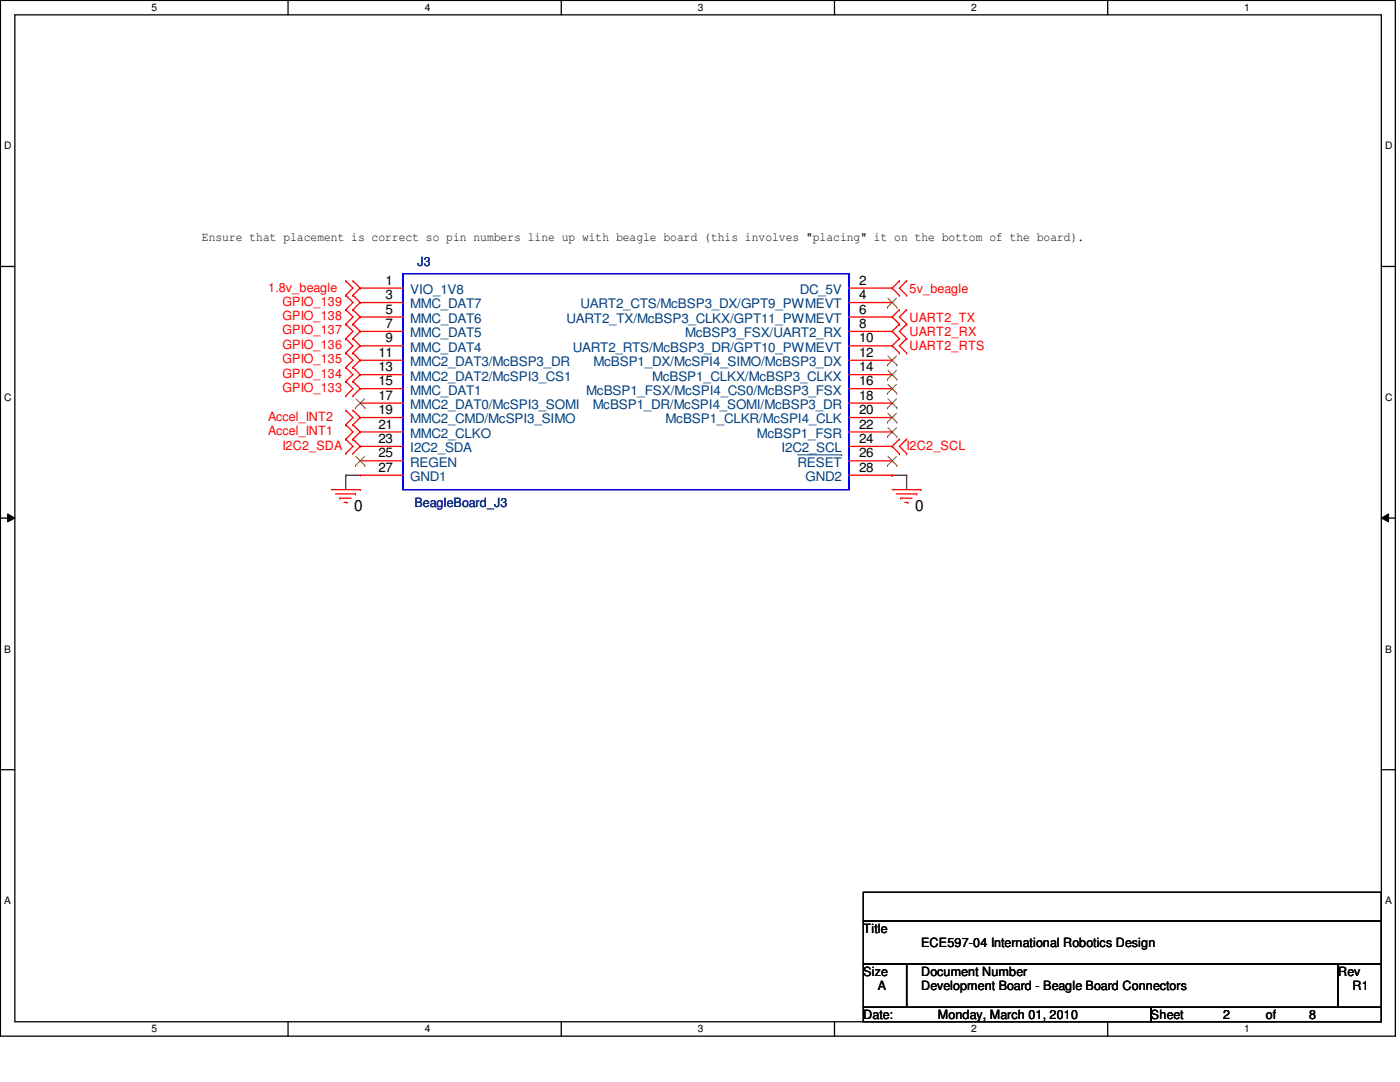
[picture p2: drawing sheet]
<svg xmlns="http://www.w3.org/2000/svg" width="279mm" height="216mm" viewBox="0 0 279 216" stroke-linecap="round" stroke-linejoin="round" font-family="sans-serif">
<path d="M.1 .1h278.4v206.7h-278.4zM3 3h272.7v200.9h-272.7z" fill="none" stroke="#000" stroke-width=".25"/>
<g fill="#fff">
<path d="M30.2 .4h1.1v2.3h-1.1z"/>
<path d="M30.2 204.2h1.1v2.3h-1.1z"/>
</g>
<path d="M57.5 .1v2.9M57.5 203.9v2.9" fill="none" stroke="#000" stroke-width=".25"/>
<g fill="#fff">
<path d="M84.8 .4h1.1v2.3h-1.1z"/>
<path d="M84.8 204.2h1.1v2.3h-1.1z"/>
</g>
<path d="M112 .1v2.9M112 203.9v2.9" fill="none" stroke="#000" stroke-width=".25"/>
<g fill="#fff">
<path d="M139.3 .4h1.1v2.3h-1.1z"/>
<path d="M139.3 204.2h1.1v2.3h-1.1z"/>
</g>
<path d="M166.5 .1v2.9M166.5 203.9v2.9" fill="none" stroke="#000" stroke-width=".25"/>
<g fill="#fff">
<path d="M193.8 .4h1.1v2.3h-1.1z"/>
<path d="M193.8 204.2h1.1v2.3h-1.1z"/>
</g>
<path d="M221.1 .1v2.9M221.1 203.9v2.9" fill="none" stroke="#000" stroke-width=".25"/>
<g fill="#fff">
<path d="M248.3 .4h1.1v2.3h-1.1z"/>
<path d="M248.3 204.2h1.1v2.3h-1.1z"/>
<path d="M.8 28h1.5v2.3h-1.5z"/>
<path d="M276.4 28h1.5v2.3h-1.5z"/>
<path d="M.8 78.2h1.5v2.3h-1.5z"/>
<path d="M276.4 78.2h1.5v2.3h-1.5z"/>
</g>
<path d="M.1 53.2h2.9M275.7 53.2h2.9" fill="none" stroke="#000" stroke-width=".25"/>
<g fill="#fff">
<path d="M.8 128.4h1.4v2.3h-1.4z"/>
<path d="M276.4 128.4h1.4v2.3h-1.4z"/>
</g>
<path d="M.1 103.4h2.9M275.7 103.4h2.9" fill="none" stroke="#000" stroke-width=".25"/>
<path d="M1.5 102.5l1.5 .9-1.5 .7zM275.7 103.4l1.4-.9v1.6z" fill="#000"/>
<path d="M1.5 102.5l1.5 .9-1.5 .7zM275.7 103.4l1.4-.9v1.6z" fill="none" stroke="#000" stroke-width=".2"/>
<g fill="#fff">
<path d="M.8 178.6h1.3v2.3h-1.3z"/>
<path d="M276.4 178.6h1.3v2.3h-1.3z"/>
</g>
<path d="M.1 153.6h2.9M275.7 153.6h2.9M172.3 178.1h103.4v5.7h-103.4zM172.3 183.8h103.4v8.6h-103.4zM172.3 192.4h8.6v8.6h-8.6zM180.9 192.4h86.1v8.6h-86.1zM267 192.4h8.7v8.6h-8.7zM172.3 201h57.4v2.9h-57.4zM229.7 201h46v2.9h-46z" fill="none" stroke="#000" stroke-width=".25"/>
<path d="M69 94.8h.1M69 94.8h2.9M69 94.8v2.9M178.1 94.8h.1M178.1 94.8h2.8M180.9 94.8h.1M180.9 94.8v2.9" fill="none" stroke="#800040" stroke-width=".25"/>
<g fill="none" stroke="#f00" stroke-width=".25">
<path d="M69 56h.1M69 58.9h.1M69 56l1.4 1.5-1.4 1.4M69 58.9l1.4 1.5-1.4 1.4M70.4 58.9h.1M70.4 56h.1M70.4 56l1.5 1.5M70.4 58.9l1.5 1.5M71.9 57.5h.1M71.9 57.5l-1.5 1.4M71.9 57.5h8.5M169.4 57.5h8.7"/>
<path d="M178.1 57.5h.1M178.1 57.5l1.4 1.4M179.5 56h.1M179.5 58.9h.1M179.5 56l-1.4 1.5M180.9 58.9h.1M180.9 56h.1M180.9 56l-1.4 1.5 1.4 1.4M69 61.8h.1M69 64.7h.1M69 67.6h.1M69 70.4h.1"/>
<path d="M69 73.3h.1M69 76.1h.1M69 79h.1M69 61.8l1.4 1.4-1.4 1.5M69 64.7l1.4 1.4-1.4 1.5M69 67.6l1.4 1.4-1.4 1.4M69 70.4l1.4 1.5-1.4 1.4M69 73.3l1.4 1.5-1.4 1.3M69 76.1l1.4 1.5-1.4 1.4M70.4 64.7h.1M70.4 61.8h.1M70.4 67.6h.1"/>
<path d="M70.4 70.4h.1M70.4 73.3h.1M70.4 76.1h.1M70.4 79h.1M70.4 61.8l1.5 1.4M70.4 64.7l1.5 1.4M70.4 67.6l1.5 1.4M70.4 70.4l1.5 1.5M70.4 73.3l1.5 1.5M70.4 76.1l1.5 1.5M71.9 60.4h.1M71.9 63.2h.1"/>
<path d="M71.9 66.1h.1M71.9 69h.1M71.9 71.9h.1M71.9 74.8h.1M71.9 77.6h.1M71.9 63.2l-1.5 1.5M71.9 60.4l-1.5 1.4M71.9 66.1l-1.5 1.5M71.9 69l-1.5 1.4M71.9 71.9l-1.5 1.4M71.9 74.8l-1.5 1.3M71.9 77.6l-1.5 1.4"/>
<path d="M71.9 60.4h8.5M71.9 63.2h8.5M71.9 66.1h8.5M71.9 69h8.5M71.9 71.9h8.5M71.9 74.8h8.5M71.9 77.6h8.5M169.4 60.4h8.7M169.4 63.2h8.7M169.4 66.1h8.7M169.4 69h8.7M169.4 71.9h8.7"/>
<path d="M169.4 74.8h8.7M169.4 77.6h8.7M178.1 60.4h.1M178.1 63.2h.1M178.1 66.1h.1M178.1 69h.1M178.1 71.9h.1M178.1 74.8h.1M178.1 77.6h.1M178.1 66.1l1.4 1.5M178.1 63.2l1.4 1.5M178.1 69l1.4 1.4"/>
<path d="M179.5 64.7h.1M179.5 67.6h.1M179.5 61.8h.1M179.5 70.4h.1M179.5 64.7l-1.4 1.4M179.5 61.8l-1.4 1.4M179.5 67.6l-1.4 1.4M180.9 67.6h.1M180.9 64.7h.1M180.9 61.8h.1M180.9 70.4h.1M180.9 64.7l-1.4 1.4 1.4 1.5"/>
<path d="M180.9 61.8l-1.4 1.4 1.4 1.5M180.9 67.6l-1.4 1.4 1.4 1.4M66.1 97.7h5.8M67 98.6h4M67.8 99.4h.1M67.8 99.4h2.3M69 87.6h.1M69 90.5h.1M69 84.8h.1M69 81.9h.1M69 87.6l1.4 1.5-1.4 1.4M69 84.8l1.4 1.4-1.4 1.4"/>
<path d="M69 81.9l1.4 1.4-1.4 1.5M70.4 90.5h.1M70.4 87.6h.1M70.4 84.8h.1M70.4 81.9h.1M70.4 87.6l1.5 1.5M70.4 84.8l1.5 1.4M70.4 81.9l1.5 1.4M71 98.6h.1M71.9 97.7h.1M71.9 80.4h.1M71.9 83.3h.1"/>
<path d="M71.9 86.2h.1M71.9 89.1h.1M71.9 91.9h.1M71.9 94.8h.1M71.9 89.1l-1.5 1.4M71.9 86.2l-1.5 1.4M71.9 83.3l-1.5 1.5M71.9 80.4h8.5M71.9 83.3h8.5M71.9 86.2h8.5M71.9 89.1h8.5M71.9 91.9h8.5"/>
<path d="M71.9 94.8h8.5M169.4 80.4h8.7M169.4 83.3h8.7M169.4 86.2h8.7M169.4 89.1h8.7M169.4 91.9h8.7M169.4 94.8h8.7M178.1 80.4h.1M178.1 83.3h.1M178.1 86.2h.1M178.1 89.1h.1M178.1 91.9h.1"/>
<path d="M178.1 94.8h.1M178.1 97.7h5.7M178.1 89.1l1.4 1.4M178.9 98.6h4.1M179.5 87.6h.1M179.5 90.5h.1M179.5 87.6l-1.4 1.5M179.7 99.4h.1M179.7 99.4h2.3M180.9 90.5h.1M180.9 87.6h.1M180.9 87.6l-1.4 1.5 1.4 1.4"/>
<path d="M183 98.6h.1M183.8 97.7h.1M68.7 100.2h.6M69.3 100.2h.1M180.6 100.2h.6M181.2 100.2h.1"/>
</g>
<path d="M80.4 54.6h89v43.1h-89z" fill="none" stroke="#00f" stroke-width=".25"/>
<g fill="none" stroke="#804000" stroke-width=".2">
<path d="M177.2 59.5l1.8 1.8M178.9 59.5l-1.8 1.8M71 79.6l1.8 1.8M72.7 79.6l-1.7 1.8M177.1 61.3h.1M177.1 72.8h.1M177.1 75.7h.1M177.1 78.5h.1M177.2 71l1.8 1.8M177.2 73.9l1.8 1.8M177.2 76.7l1.8 1.8M177.2 79.6l1.8 1.8"/>
<path d="M178.9 71l-1.8 1.8M178.9 73.9l-1.8 1.8M178.9 76.7l-1.8 1.8M178.9 79.6l-1.8 1.8M179 61.3h.1M179 72.8h.1M179 75.7h.1M179 78.5h.1M71 81.4h.1M71 92.9h.1M71 91.1l1.8 1.8M72.7 91.1l-1.7 1.8"/>
<path d="M72.8 81.4h.1M72.8 92.9h.1M177.1 81.4h.1M177.1 84.2h.1M177.1 87.1h.1M177.1 92.9h.1M177.2 82.5l1.8 1.7M177.2 85.3l1.8 1.8M177.2 91.1l1.8 1.8M178.9 82.5l-1.8 1.7M178.9 85.3l-1.8 1.8M178.9 91.1l-1.8 1.8"/>
<path d="M179 81.4h.1M179 84.2h.1M179 87.1h.1M179 92.9h.1"/>
</g>
<path d="M159.2 90.8h8.8M168 90.8h.1" fill="none" stroke="#004080" stroke-width=".2"/>
<g font-size="3.1">
<text x="70.7" y="102">0</text>
<text x="182.6" y="102">0</text>
</g>
<g font-size="2.6">
<text x="77" y="56.8">1</text>
<text x="77" y="59.7">3</text>
<text x="171.5" y="56.8">2</text>
<text x="171.5" y="59.7">4</text>
<text x="77" y="62.6">5</text>
<text x="77" y="65.4">7</text>
<text x="171.5" y="62.6">6</text>
<text x="171.5" y="65.4">8</text>
<text x="75.5" y="71.2">11</text>
<text x="77" y="68.3">9</text>
<text x="171.5" y="68.3">10</text>
<text x="171.5" y="71.2">12</text>
<text x="75.5" y="74.1">13</text>
<text x="75.5" y="76.9">15</text>
<text x="171.5" y="74.1">14</text>
<text x="171.5" y="76.9">16</text>
<text x="75.5" y="79.8">17</text>
<text x="75.5" y="82.6">19</text>
<text x="171.5" y="79.8">18</text>
<text x="171.5" y="82.6">20</text>
<text x="75.5" y="85.5">21</text>
<text x="75.5" y="88.4">23</text>
<text x="171.5" y="85.5">22</text>
<text x="171.5" y="88.4">24</text>
<text x="75.5" y="91.3">25</text>
<text x="75.5" y="94.1">27</text>
<text x="171.5" y="91.3">26</text>
<text x="171.5" y="94.1">28</text>
</g>
<g font-size="2.6" fill="#004080">
<text x="81.9" y="58.7">VIO_1V8</text>
<text x="159.6" y="58.7">DC_5V</text>
<text x="81.9" y="61.6">MMC_DAT7</text>
<text x="81.9" y="64.4">MMC_DAT6</text>
<text x="113" y="64.4">UART2_TX/McBSP3_CLKX/GPT11_PWMEVT</text>
<text x="115.8" y="61.6">UART2_CTS/McBSP3_DX/GPT9_PWMEVT</text>
<text x="81.9" y="67.3">MMC_DAT5</text>
<text x="81.9" y="70.2">MMC_DAT4</text>
<text x="114.3" y="70.2">UART2_RTS/McBSP3_DR/GPT10_PWMEVT</text>
<text x="136.7" y="67.3">McBSP3_FSX/UART2_RX</text>
<text x="81.9" y="73.1">MMC2_DAT3/McBSP3_DR</text>
<text x="81.9" y="75.9">MMC2_DAT2/McSPI3_CS1</text>
<text x="118.4" y="73.1">McBSP1_DX/McSPI4_SIMO/McBSP3_DX</text>
<text x="130.1" y="75.9">McBSP1_CLKX/McBSP3_CLKX</text>
<text x="81.9" y="78.7">MMC_DAT1</text>
<text x="81.9" y="81.6">MMC2_DAT0/McSPI3_SOMI</text>
<text x="117" y="78.7">McBSP1_FSX/McSPI4_CS0/McBSP3_FSX</text>
<text x="118.3" y="81.6">McBSP1_DR/McSPI4_SOMI/McBSP3_DR</text>
<text x="81.9" y="84.5">MMC2_CMD/McSPI3_SIMO</text>
<text x="81.9" y="87.4">MMC2_CLKO</text>
<text x="132.8" y="84.5">McBSP1_CLKR/McSPI4_CLK</text>
<text x="151" y="87.4">McBSP1_FSR</text>
<text x="81.9" y="90.3">I2C2_SDA</text>
<text x="81.9" y="93.1">REGEN</text>
<text x="156" y="90.3">I2C2_SCL</text>
<text x="159.2" y="93.1">RESET</text>
<text x="81.9" y="96">GND1</text>
<text x="160.8" y="96">GND2</text>
</g>
<g font-size="2.5">
<text x="40.3" y="48.2">Ensure that placement is correct so pin numbers line up with beagle board (this involves &quot;placing&quot; it on the bottom of the board).</text>
<text x="172.3" y="186.2">Title</text>
<text x="183.8" y="189.1">ECE597-04 International Robotics Design</text>
<text x="172.3" y="194.7">Size</text>
<text x="175.2" y="197.6">A</text>
<text x="183.8" y="194.7">Document Number</text>
<text x="183.8" y="197.6">Development Board - Beagle Board Connectors</text>
<text x="267" y="194.7">Rev</text>
<text x="269.9" y="197.6">R1</text>
<text x="172.3" y="203.4">Date:</text>
<text x="187.2" y="203.4">Monday, March 01, 2010</text>
<text x="229.7" y="203.4">Sheet</text>
<text x="244.1" y="203.4">2</text>
<text x="252.6" y="203.4">of</text>
<text x="261.3" y="203.4">8</text>
</g>
<g font-size="2.5" fill="#000080">
<text x="83.3" y="53">J3</text>
<text x="82.7" y="101.2">BeagleBoard_J3</text>
</g>
<g font-size="2.5" fill="#f00">
<text x="53.5" y="58.2">1.8v_beagle</text>
<text x="181.5" y="58.4">5v_beagle</text>
<text x="56.4" y="63.9">GPIO_138</text>
<text x="56.4" y="61">GPIO_139</text>
<text x="181.5" y="64.2">UART2_TX</text>
<text x="56.4" y="66.7">GPIO_137</text>
<text x="56.4" y="69.6">GPIO_136</text>
<text x="181.5" y="67.1">UART2_RX</text>
<text x="181.5" y="69.9">UART2_RTS</text>
<text x="56.4" y="72.5">GPIO_135</text>
<text x="56.4" y="75.4">GPIO_134</text>
<text x="53.5" y="84">Accel_INT2</text>
<text x="56.4" y="78.2">GPIO_133</text>
<text x="53.5" y="86.9">Accel_INT1</text>
<text x="56.4" y="89.7">I2C2_SDA</text>
<text x="180.9" y="89.7">I2C2_SCL</text>
</g>
<g font-size="2">
<text x="30.2" y="2.2">5</text>
<text x="84.8" y="2.2">4</text>
<text x="139.3" y="2.2">3</text>
<text x="193.8" y="2.2">2</text>
<text x="248.3" y="2.2">1</text>
<text x=".8" y="29.8">D</text>
<text x="276.4" y="29.8">D</text>
<text x=".8" y="80">C</text>
<text x="276.4" y="80">C</text>
<text x=".8" y="130.2">B</text>
<text x="276.4" y="130.2">B</text>
<text x=".8" y="180.4">A</text>
<text x="276.4" y="180.4">A</text>
<text x="30.2" y="206">5</text>
<text x="84.8" y="206">4</text>
<text x="139.3" y="206">3</text>
<text x="193.8" y="206">2</text>
<text x="248.3" y="206">1</text>
</g>
</svg>
